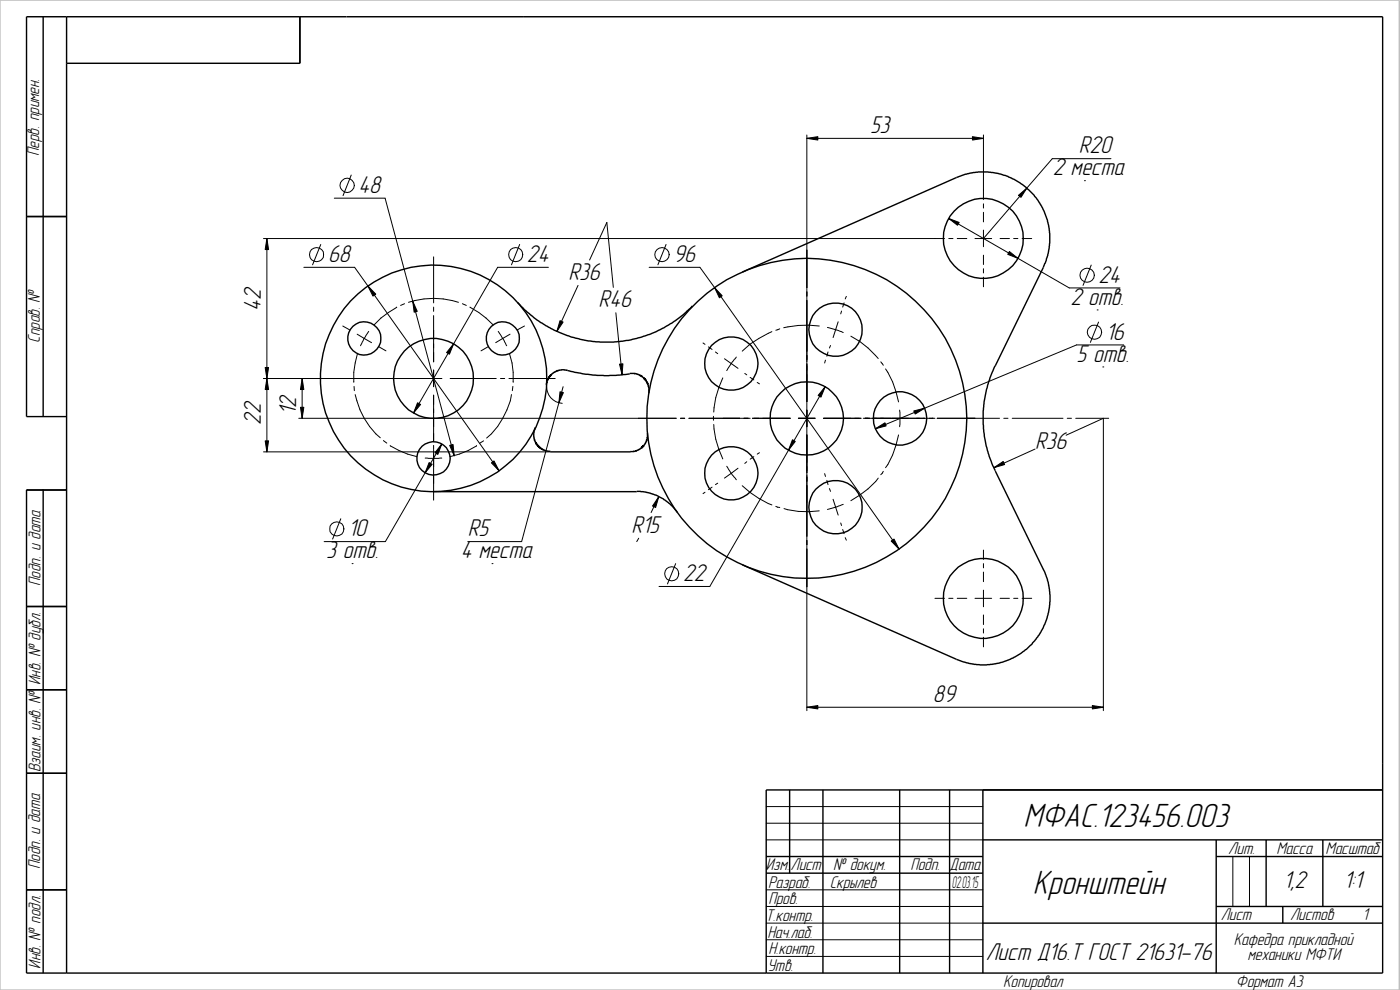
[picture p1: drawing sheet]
<svg xmlns="http://www.w3.org/2000/svg" width="420mm" height="297mm" viewBox="0 0 420 297" stroke-linecap="round" stroke-linejoin="round" font-family="sans-serif">
<g fill="none" stroke="#000" stroke-width=".3">
<path d="M100.3 59.5h15.3l20.7 77.3M105.4 52.5l-2.4 6.2M242.1 40.5v172.7M242.1 41.5h53M295.1 40.5v19.4M325.5 54.2h.1M333.4 47.6h-17.6l-20.7 24M79.1 71.6h204.4M80.1 71.6v64M96.3 73.3l-2.5 6.1M130.1 77.1v13.8M156 73.3l-2.5 6.1"/>
<path d="M177 78l5.1-11.3 2 19.5M199.9 73.3l-2.5 6.1M284.7 71.6h1.3M284.7 65.6l36.2 20.8h15.2M287.3 71.6h2.9M292.6 71.6h5M295.1 61.2v1.2M295.1 63.7v2.9M295.1 69v5M295.1 76.6v2.8M300.1 71.6h2.8M304.2 71.6h1.3"/>
<path d="M306.7 71.6h2.9M327.5 79.5l-2.5 6.1M91.2 80.2h15.2l43.4 61.1M102.9 97.8l2.1 1.2M110.7 99.4l-1.4 2.1M119 92.1a32.8 32.8 0 0 0-6.7 5.4M121.4 91.1l-1.2 .5M122.6 90.7a24.3 24.3 0 0 1 15 0M130.1 92.1v1.3M130.1 94.7v13.9M138.8 91.1l1.2 .5M141.1 92.1a27.1 27.1 0 0 1 6.9 5.4"/>
<path d="M149.5 99.4l1.4 2.1M157.4 97.8l-2.2 1.2M164.6 80.2h-15.2l-25.3 43.7M173.5 85.6l-6.4 13.8M184.8 93.8l1.9 18.7M194.8 80.2h15.3l59.7 84.6M231.6 99.5a31.3 31.3 0 0 0-8.8 5.9M234 98.7l-1.2 .4M245.9 97.8a29.9 29.9 0 0 0-10.7 .5M248.3 98.2l4.8 1.6M251.5 96.5l-1.5 4.8M252.6 93.3l-.3 .9"/>
<path d="M253.3 90.9l-.4 1.2M254 88.9l-.3 .8M295.1 80.6v1.3M295.1 83.2v2.8M329.3 93h.1M329.7 96.6l-2.5 6.1M79.1 113.6h53.5M90.7 113.6v11.9M106.3 115.9v1.3M106.6 118.4a23.4 23.4 0 0 0 7.5 12.9M107.2 100.3l2.1 1.2M107.3 106.1l-1.1 5.6v3"/>
<path d="M109.3 101.5l-1.1 2.2M109.3 101.5l2.2 1.3M113.6 104l2.2 1.3M130.1 111v5M130.1 118.6v13.9M135.1 113.6h13.8M146.6 104l-2.2 1.3M150.2 113.6h1.3M150.9 101.5l1.2 2.2M150.9 101.5l-2.1 1.3M152.7 113.6h13.9M152.9 106.1l.8 2.8 .3 2.8v3"/>
<path d="M153.1 100.3l-2.2 1.2M153.5 118.4a23.2 23.2 0 0 1-7.5 13M153.9 115.9l-.1 1.3M164 115.7a5.1 5.1 0 0 0 4.7 5.3M169 116l-12.5 46.5h-16.1M211 102.9l.6 .4M212.6 104.1l1.1 .7M214.7 105.6l.7 .5M216.9 113.4a25.8 25.8 0 0 0-2.7 10.2M217.4 107.6l4.1 2.9M221 107.1l-2.9 4.1M223.5 112l.6 .5"/>
<path d="M225.1 113.2l1.1 .8M227.2 114.8l.7 .4M247.6 116l-34.6 60h-15.2M247.7 108.1l-.2 .8M248.5 105.6l-.3 1.3M249.3 103.7l-.4 .7M255.4 100.9a27.2 27.2 0 0 1 8.2 6.7M264.3 108.6l.8 1M265.8 110.7a25.5 25.5 0 0 1 3.9 9.9M331 110.1h.1M337.2 103.5h-14.1l-60.4 25.1M79.1 135.6h86.1"/>
<path d="M89.7 125.5h113.2M115.1 132.2l1 .8M117.1 133.7a25.6 25.6 0 0 0 8 3.3M127.6 137.4h5M130.1 133.6v1.3M130.1 135.1v15M132.6 133.2l-16.9 29.3h-18.4M143 133.7a21.3 21.3 0 0 1-8 3.3M145.1 132.3l-1.1 .7M204.2 125.5h1.3M206.8 125.5h18.3M214.1 124.9v1.2"/>
<path d="M214.2 127.4a25.7 25.7 0 0 0 2.7 10.3M218.1 139.9l1.4 2.1M224.1 138.5l-.6 .6M225.8 125.5h11.4M226.2 137l-1.1 .8M227.9 135.8l-.7 .5M239.6 125.5h5M247.1 125.5h11.3M259.1 125.5h19.4M269.7 130.5a24.3 24.3 0 0 1-3.9 9.8M270 123v5M278.7 125.5h1.9"/>
<path d="M281.3 125.5h18.7M301.2 125.5h1.3M303.8 125.5h15.2M310.6 134.7l-12.3 5.6M320.3 125.5h1.3M322.8 125.5h9.9M331.1 125.5l-11.1 5.1M331.1 125.6v87.6M102.3 155.6l-2.5 6.1M197.7 149l-2.3 4.8M211.6 147.7l-.6 .4M213.7 146.2l-1.1 .7"/>
<path d="M215.4 145l-.7 .4M219.5 142l1.5 2M219.5 142l-2.1 1.5M221.5 140.5l-2 1.5M222.8 145.7a28.3 28.3 0 0 0 8.8 5.8M232.8 151.9l1.2 .4M235.3 152.6a24.2 24.2 0 0 0 10.6 .7M247.5 142.1l.2 .8M248.2 144.1l.3 1.3M248.9 146.6l.4 .8M250 149.8l1.5 4.7M252.3 156.9l.3 .8"/>
<path d="M252.9 158.9l.4 1.2M253.1 151.3l-4.8 1.6M263.6 143.5a25.6 25.6 0 0 1-8.2 6.7M265.1 141.4l-.8 1M105.7 169.1h.1M147.7 169.1h.1M191.7 161.5l-.6 1M202.8 169.1l-2.5 6.1M253.7 161.3l.3 .8M280.6 179.5h2.9M284.7 179.5h1.3M287.3 179.5h2.9"/>
<path d="M292.6 179.5h5M295.1 165v2.8M295.1 169.1v1.3M295.1 171.6v2.9M295.1 177.1v5M300.1 179.5h2.8M304.2 179.5h1.3M306.7 179.5h2.9M295.1 184.5v2.9M295.1 188.7v1.2M295.1 191.2v2.9M242.1 212.2h89"/>
<path d="M230 247h65M230 252h65M230 242h65M370 257v15M375 257v15M230 277h65M230 272h65M230 267h65M230 287h65M230 282h65"/>
<circle cx="104.2" cy="55.6" r="2.13"/>
<circle cx="95" cy="76.4" r="2.12"/>
<circle cx="154.8" cy="76.4" r="2.13"/>
<circle cx="198.7" cy="76.4" r="2.13"/>
<circle cx="326.3" cy="82.6" r="2.13"/>
<circle cx="328.5" cy="99.6" r="2.15"/>
<circle cx="101.1" cy="158.7" r="2.13"/>
<circle cx="201.6" cy="172.2" r="2.13"/>
</g>
<path d="M0 0h419.9v297h-419.9z" fill="none" stroke="#c0c0c0" stroke-width=".42"/>
<g fill="none" stroke="#000" stroke-width=".42">
<path d="M13 5v120M20 5v287M90 5v14h-70M8 65h12M155.4 90.8l3.1 3a35.8 35.8 0 0 0 49.3-2M222.8 81.6l65.7-28.9 2.7-.8 2.4-.3 4.4 .2 3.8 .9 2.7 1.2 3.3 2.2 2.6 2.5 1.7 2.4 1.2 2.2 1.1 3 .6 3.8v2.9l-.5 3.7-1.4 3.7-14.4 29.5a35.9 35.9 0 0 0 0 31.5M189 112h1.5l1.2 .4 .9 .5 1.1 1 .9 2 .1 2.1M189 112.1a47.7 47.7 0 0 1-19.9-1.2l-1.8 .3-1.7 1-1.1 1.4-.6 2M20 125h-12v-120h407v287h-407v-145h12M160.7 128.4l-.4 .9-.1 1.8 .8 2.1 1.6 1.5 1.4 .6 1.2 .1M194.3 130l-.1 1.8-1 1.9-1.3 1.1-1.7 .7-25 .1M13 147v145"/>
<path d="M130.1 147.5h61M191.1 147.4l2.5 .2 3.9 1.3 1.6 .8 1.8 1.4 2.4 2.6M298.7 141.3l14.4 29.5M222.8 169.4l64.4 28.5 3.7 1.2 3.2 .4 2.9-.1 2.7-.4 4.4-1.6 3.9-2.6 1.8-1.6 2.1-2.8 1.6-3 .8-2.1 .8-4.8v-2l-.5-3.6-1.5-4.2M8 182h12M8 207h12M8 232h12M237 237v25M247 237v55M270 237v55M285 237v55M295 237v55"/>
<path d="M415 237h-185v55M230 257h65M295 252h120M365 257h50M365 252v40M380 252v20M397 252v20M8 267h12M230 262h65M295 277h120M365 272h50M385 272v5"/>
<circle cx="295.1" cy="71.5" r="12"/>
<circle cx="250.8" cy="98.9" r="8"/>
<circle cx="109.3" cy="101.5" r="5"/>
<circle cx="130.1" cy="113.5" r="12"/>
<circle cx="130.1" cy="113.5" r="34"/>
<circle cx="150.9" cy="101.5" r="5"/>
<circle cx="219.5" cy="109.1" r="8"/>
<circle cx="130.1" cy="137.5" r="5"/>
<circle cx="242.1" cy="125.5" r="48"/>
<circle cx="242.1" cy="125.6" r="11"/>
<circle cx="270.1" cy="125.6" r="8"/>
<circle cx="219.5" cy="142" r="8"/>
<circle cx="250.8" cy="152.1" r="8"/>
<circle cx="295.1" cy="179.6" r="12"/>
</g>
<g fill="#000" stroke="#000" stroke-width=".3">
<path d="M242.1 41.5l3.3-.5v1zM291.8 41l3.3 .5-3.3 .5zM305.6 58.6l2.6-2.2-1.8 2.8zM80.1 71.6l.5 3.3h-1zM284.7 65.6l3.2 1.1-.5 .9zM302.9 75.5l2.6 2-3.1-1.2zM110.4 85.8l2.4 2.5-.9 .5zM123.9 90.4l1.3 3-.9 .3zM168.1 96.2l.9 .4-1.9 2.8zM214.5 86.3l2.2 2.5-.8 .6zM80.1 113.6l.5 3.3h-1zM79.6 110.3h1l-.5 3.3z"/>
<path d="M90.7 113.6l.5 3.3h-1zM136.1 103.2l-1.2 3.1-.9-.5zM185.9 109.2h1l-.2 3.3zM247.6 116l-1.2 3.2-.9-.6zM79.6 132.3h1l-.5 3.3zM90.2 122.2h1l-.5 3.3zM125.3 120.8l.9 .6-2.1 2.5zM132.6 133.2l-1.2 3.1-.8-.5zM135 133.6l1-.2 .3 3.4zM168.1 117.5l1 .3-1.4 3zM237.8 131.9l.9 .5-2.1 2.7zM262.7 128.6l2.9-1.7 .3 .9z"/>
<path d="M274.2 123.3l3.3-.8-2.8 1.7zM128.8 138.8l.9 .5-2.1 2.5zM147.5 138.9l.8-.6 1.5 3zM197.7 149l-.9 3.3-1-.5zM298.3 140.3l2.8-1.8 .4 .9zM267.5 162.3l.8-.6 1.5 3.1zM242.1 212.2l3.3-.5v1zM327.8 211.7l3.3 .5-3.3 .5z"/>
</g>
<g font-size="10.4">
<text x="307.2" y="248.2">МФАС.123456.003</text>
<text x="310" y="268.3">Кронштейн</text>
</g>
<g font-size="7.5">
<text x="261.1" y="39.9">53</text>
<text x="323.8" y="46">R20</text>
<text x="316" y="52.6">2 места</text>
<text x="107.6" y="57.9">48</text>
<text x="98.5" y="78.6">68</text>
<text x="158.2" y="78.6">24</text>
<text x="202.1" y="78.6">96</text>
<text x="170.6" y="84">R36</text>
<text x="329.7" y="84.8">24</text>
<text x="78.3" y="93.2" transform="rotate(-90 78.3 93.2)">42</text>
<text x="179.7" y="92.2">R46</text>
<text x="321.2" y="91.4">2 отв.</text>
<text x="331.9" y="101.9">16</text>
<text x="323.1" y="108.5">5 отв.</text>
<text x="88.9" y="124.6" transform="rotate(-90 88.9 124.6)">12</text>
<text x="78.3" y="127.5" transform="rotate(-90 78.3 127.5)">22</text>
<text x="310.6" y="134.8">R36</text>
<text x="104.5" y="160.9">10</text>
<text x="140.4" y="160.9">R5</text>
<text x="189.5" y="159.9">R15</text>
<text x="97.9" y="167.5">3 отв.</text>
<text x="138.3" y="167.5">4 места</text>
<text x="205" y="174.4">22</text>
<text x="280" y="210.6">89</text>
<text x="385.2" y="266.4">1,2</text>
<text x="403.3" y="266.4">1:1</text>
<text x="295.8" y="288">Лист Д16.Т ГОСТ 21631-76</text>
</g>
<g font-size="5.3">
<text x="11.8" y="46.8" transform="rotate(-90 11.8 46.8)">Перв. примен.</text>
<text x="11.9" y="102.9" transform="rotate(-90 11.9 102.9)">Справ. №</text>
<text x="12.1" y="175.8" transform="rotate(-90 12.1 175.8)">Подп. и дата</text>
<text x="12.1" y="205.6" transform="rotate(-90 12.1 205.6)">Инв. № дубл.</text>
<text x="12.1" y="231.7" transform="rotate(-90 12.1 231.7)">Взаим. инв. №</text>
<text x="368.6" y="256.1">Лит.</text>
<text x="383.1" y="256.1">Масса</text>
<text x="397.8" y="256.1">Масштаб</text>
<text x="12" y="260.8" transform="rotate(-90 12 260.8)">Подп. и дата</text>
<text x="229.9" y="261.1">Изм.</text>
<text x="237.2" y="261.1">Лист</text>
<text x="250" y="261.1">№ докум.</text>
<text x="273.2" y="261.1">Подп.</text>
<text x="285" y="261.1">Дата</text>
<text x="230.5" y="266.4">Разраб.</text>
<text x="249" y="266.4">Скрылев</text>
<text x="230.6" y="271.4">Пров.</text>
<text x="366.4" y="276">Лист</text>
<text x="387.2" y="276">Листов</text>
<text x="408.9" y="276">1</text>
<text x="229.8" y="276.4">Т.контр.</text>
<text x="230.4" y="281.5">Нач.лаб.</text>
<text x="230.6" y="286.2">Н.контр.</text>
<text x="370.3" y="283.4">Кафедра прикладной</text>
<text x="374.4" y="288">механики МФТИ</text>
<text x="12.1" y="290.6" transform="rotate(-90 12.1 290.6)">Инв. № подл.</text>
<text x="230.4" y="291.3">Утв.</text>
<text x="301.1" y="296.2">Копировал</text>
<text x="370.9" y="296.2">Формат А3</text>
</g>
<text font-size="5.1" x="285.7" y="266.4">02.03.15</text>
</svg>
